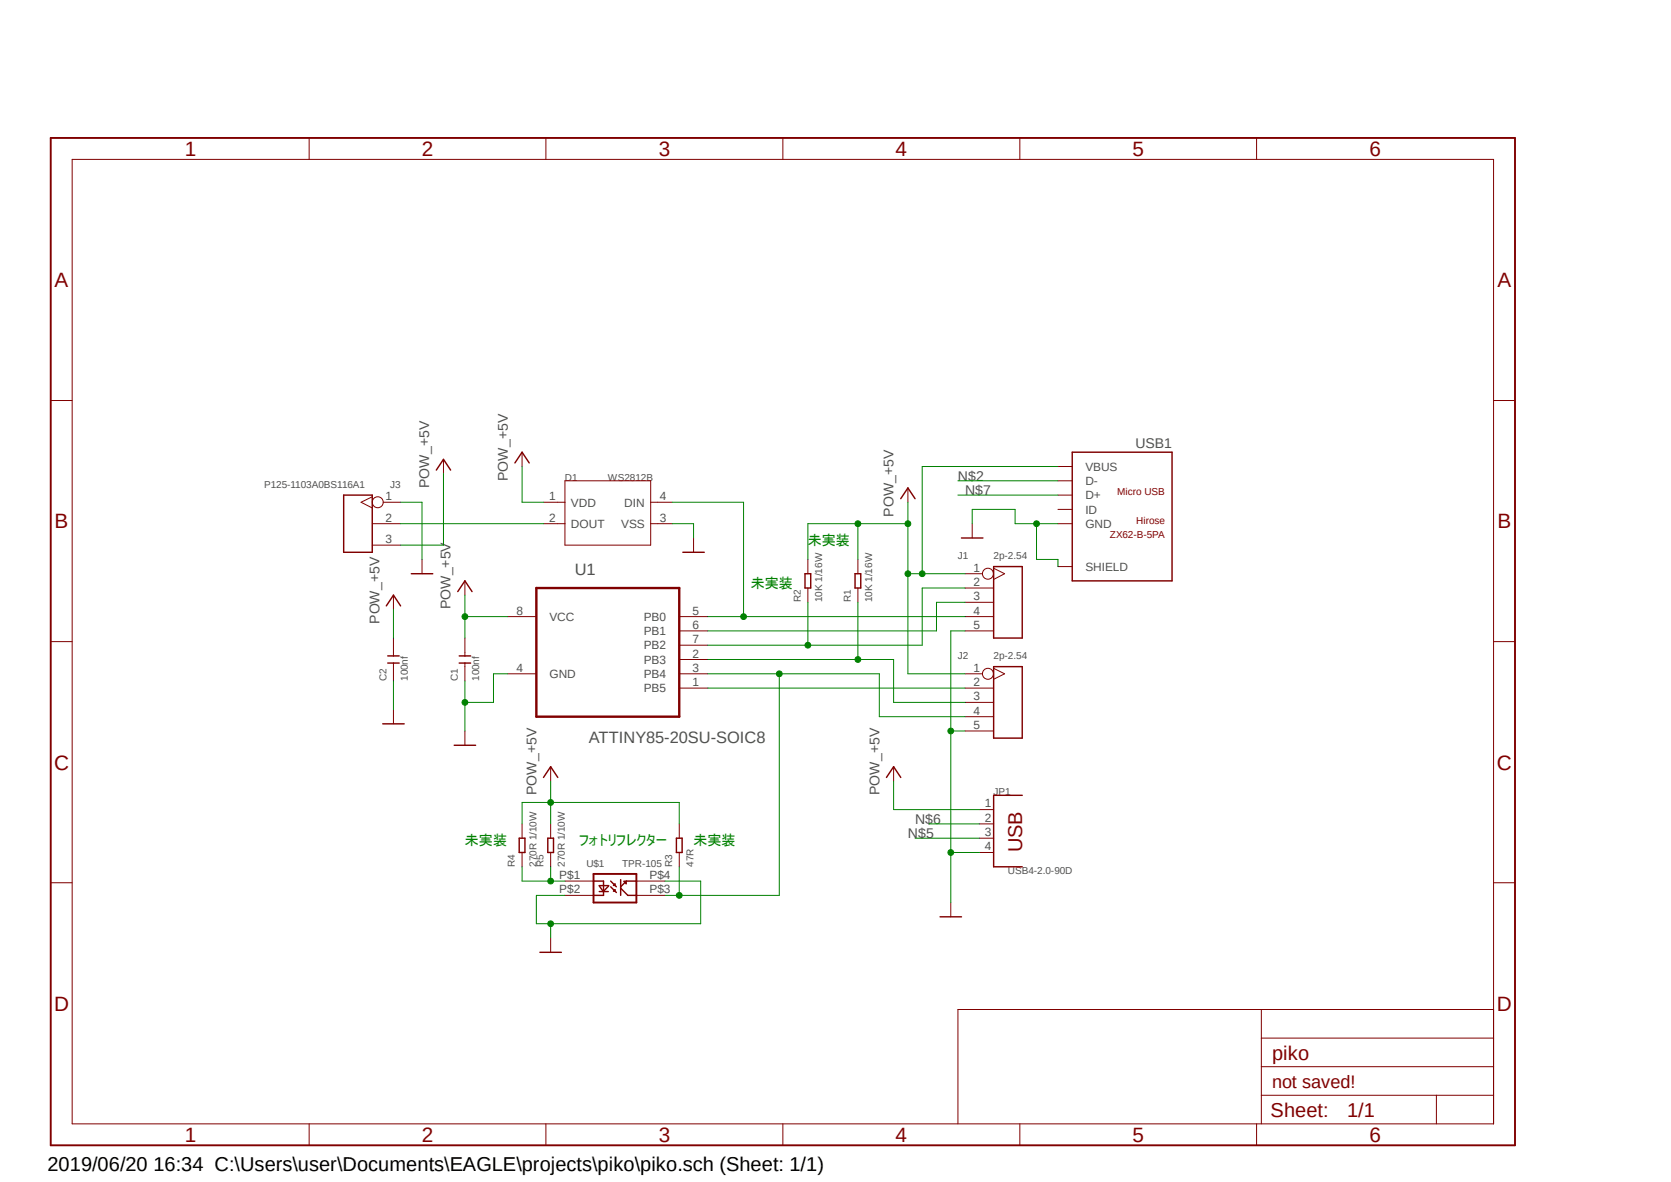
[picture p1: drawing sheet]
<svg xmlns="http://www.w3.org/2000/svg" width="297mm" height="210mm" viewBox="0 0 297 210" stroke-linecap="round" stroke-linejoin="round" font-family="sans-serif">
<path d="M8.4 24.2l261.2 179.9M269.6 24.2l-261.2 179.9" fill="none" stroke="#fff" stroke-width=".18"/>
<g fill="none" stroke="#800000" stroke-width=".18">
<path d="M12.8 28.3h252.7v171.4h-252.7zM54.9 24.5v3.8M97 24.5v3.8M139.1 24.5v3.8M181.3 24.5v3.8M223.4 24.5v3.8M9 71.2h3.8M265.5 71.2h3.8M66.2 93h5M66.2 96.9h5M66.2 88.3l-2 .9 2 1.1M68.1 89.2h3.1"/>
<path d="M75 99.4v2.5M78.8 81.6v2.6M92.8 80.3v2.6M96.6 89.2h3.8M96.6 93h3.8M100.4 85.4h15.3v11.5h-15.3zM115.7 89.2h3.8M115.7 93h3.8M123.3 95.6v2.5M143.6 99.4v2.5M152.5 99.4v2.5M161.4 86.7v2.5"/>
<path d="M172.8 93v2.6M188 93h2.6M188 85.4h2.6M188 82.9h2.6M188 88h2.6M188 90.5h2.6M9 114h3.8M69.9 105.7v2.6M69.9 113.4v3.1M69.9 117.8v3.2M82.6 103.2v2.5M82.6 113.4v3.1"/>
<path d="M82.6 117.8v3.2M90.3 109.6h5M90.3 119.7h5M120.7 109.6h5.1M120.7 119.7h5.1M120.7 112.1h5.1M120.7 114.6h5.1M120.7 117.2h5.1M143.6 104.5v2.5M152.5 104.5v2.5M171.5 109.6h5.1M171.5 119.7h3.1"/>
<path d="M171.5 112.1h5.1M171.5 101.9h3.1M171.5 104.5h5.1M171.5 107h5.1M176.6 101l2 .9-2 1.1M176.6 118.7l2 1-2 1M188 100.7h2.6M265.5 114h3.8M69.9 126.1v2.5M82.6 129.9v2.5M97.9 136.2v2.6M120.7 122.3h5.1"/>
<path d="M158.8 136.2v2.6M171.5 122.3h5.1M171.5 124.8h5.1M171.5 127.3h5.1M171.5 129.9h5.1M9 156.8h3.8M92.8 146.4v2.5M92.8 151.5v2.5M97.9 146.4v2.5M97.9 151.5v2.5M100.4 156.5h5.1M100.4 159.1h5.1"/>
<path d="M113.1 156.5h5.1M113.1 159.1h5.1M120.7 146.4v2.5M120.7 151.5v2.5M174.1 143.8h2.5M174.1 146.4h2.5M174.1 148.9h2.5M174.1 151.5h2.5M265.5 156.8h3.8M97.9 166.7v2.5M169 160.4v2.5M224.2 179.4v20.3"/>
<path d="M265.5 179.4h-95.2v20.3M54.9 199.7v3.8M97 199.7v3.8M139.1 199.7v3.8M181.3 199.7v3.8M223.4 199.7v3.8M224.2 194.6h41.3M224.2 189.5h41.3M224.2 184.4h41.3M255.3 194.6v5.1"/>
<circle cx="67.1" cy="89.2" r=".98"/>
<circle cx="175.6" cy="119.7" r=".98"/>
<circle cx="175.6" cy="101.9" r=".98"/>
</g>
<path d="M95.3 104.5h25.4v22.8h-25.4z" fill="none" stroke="#800000" stroke-width=".42"/>
<g fill="none" stroke="#800000" stroke-width=".25">
<path d="M61.1 88h5.1v10.1h-5.1zM77.6 83.5l1.2-1.9 1.3 1.9M91.5 82.3l1.3-2 1.3 2M121.4 98.1h3.8M160.1 88.6l1.3-1.9 1.2 1.9M170.9 95.6h3.8M190.6 80.3h17.7v22.9h-17.7zM68.7 107.7l1.2-2 1.3 2M68.9 117.8h2.1M68.9 116.5h2.1M73.1 101.9h3.8M81.4 105.1l1.2-1.9 1.3 1.9"/>
<path d="M81.6 117.8h2.1M81.6 116.5h2.1M143.1 101.9h1v2.6h-1zM152 101.9h1v2.6h-1zM176.6 100.7h5.1v12.7h-5.1zM176.6 118.4h5.1v12.7h-5.1zM68 128.6h3.8M80.7 132.4h3.8M96.6 138.1l1.3-1.9 1.2 1.9M157.6 138.1l1.2-1.9 1.3 1.9M92.3 148.9h1v2.6h-1zM97.4 148.9h1v2.6h-1z"/>
<path d="M105.5 156.5h1.8v2.6h-1.8M106.5 157.4h1.7M106.5 157.4l.7 1 1-1M106.5 158.4h1.6M108.5 156.5l1.1 1.1M108.5 157.6l1.1 1M109.3 157.1v.2h-.2zM109.3 158.1v.2h-.2zM110.3 156.3v2.8M110.3 157.8l1.3 1.3h1.5M110.9 156.6h.4v.4zM113.1 156.5h-1.8l-1 1.1"/>
<path d="M120.2 148.9h1v2.6h-1zM181.7 141.3h-5.1v12.7h5.1M96 169.2h3.8M167.1 162.9h3.8"/>
</g>
<path d="M9 24.5h260.3v179h-260.3zM105.5 155.3h7.6v5.1h-7.6z" fill="none" stroke="#800000" stroke-width=".34"/>
<path d="M161.4 89.2v30.5h10.1M163.9 101.9h7.6" fill="none" stroke="#008000" stroke-width=".18"/>
<circle cx="161.4" cy="101.9" r=".51" fill="#008000"/>
<g fill="none" stroke="#008000" stroke-width=".18">
<path d="M143.6 93h8.9M161.4 101.9h2.5"/>
<circle cx="161.4" cy="101.9" r=".51"/>
</g>
<circle cx="161.4" cy="93" r=".51" fill="#008000"/>
<g fill="none" stroke="#008000" stroke-width=".18">
<path d="M143.6 93v6.4M161.4 93h-8.9v6.4"/>
<circle cx="161.4" cy="93" r=".51"/>
</g>
<circle cx="152.5" cy="93" r=".51" fill="#008000"/>
<g fill="none" stroke="#008000" stroke-width=".18">
<path d="M163.9 82.9v19"/>
<circle cx="152.5" cy="93" r=".51"/>
</g>
<circle cx="163.9" cy="101.9" r=".51" fill="#008000"/>
<g fill="none" stroke="#008000" stroke-width=".18">
<path d="M163.9 82.9h24.1M82.6 105.7v7.7M82.6 109.6h7.7"/>
<circle cx="163.9" cy="101.9" r=".51"/>
</g>
<circle cx="82.6" cy="109.6" r=".51" fill="#008000"/>
<g fill="none" stroke="#008000" stroke-width=".18">
<path d="M97.9 138.8v7.6M97.9 142.6h22.8v3.8"/>
<circle cx="82.6" cy="109.6" r=".51"/>
</g>
<circle cx="97.9" cy="142.6" r=".51" fill="#008000"/>
<g fill="none" stroke="#008000" stroke-width=".18">
<path d="M78.8 84.2v12.7h-7.6M92.8 82.9v6.3h3.8M69.9 108.3v5.1M169 112.1v48.3M158.8 138.8v5h15.3M169 129.9h2.5M97.9 142.6h-5.1v3.8"/>
<circle cx="97.9" cy="142.6" r=".51"/>
</g>
<circle cx="169" cy="129.9" r=".51" fill="#008000"/>
<g fill="none" stroke="#008000" stroke-width=".18">
<path d="M169 112.1h2.5M169 151.5h5.1"/>
<circle cx="169" cy="129.9" r=".51"/>
</g>
<circle cx="169" cy="151.5" r=".51" fill="#008000"/>
<g fill="none" stroke="#008000" stroke-width=".18">
<path d="M82.6 121v8.9M82.6 124.8h5.1"/>
<circle cx="169" cy="151.5" r=".51"/>
</g>
<circle cx="82.6" cy="124.8" r=".51" fill="#008000"/>
<g fill="none" stroke="#008000" stroke-width=".18">
<path d="M90.3 119.7h-2.6v5.1M95.3 164.1h29.2M97.9 164.1v2.6"/>
<circle cx="82.6" cy="124.8" r=".51"/>
</g>
<circle cx="97.9" cy="164.1" r=".51" fill="#008000"/>
<g fill="none" stroke="#008000" stroke-width=".18">
<path d="M71.2 89.2h3.8v10.2M119.5 93h3.8v2.6M172.8 93v-2.5h7.6v2.5h7.6M184.2 93v6.4h3.8v1.3M69.9 121v5.1M100.4 159.1h-5.1v5M118.2 156.5h6.3v7.6"/>
<circle cx="97.9" cy="164.1" r=".51"/>
</g>
<circle cx="184.2" cy="93" r=".51" fill="#008000"/>
<g fill="none" stroke="#008000" stroke-width=".18">
<path d="M125.8 119.7h30.5v7.6h15.2M138.5 119.7v39.4h-17.8v-5.1"/>
<circle cx="184.2" cy="93" r=".51"/>
</g>
<circle cx="138.5" cy="119.7" r=".51" fill="#008000"/>
<g fill="none" stroke="#008000" stroke-width=".18">
<path d="M118.2 159.1h2.5"/>
<circle cx="138.5" cy="119.7" r=".51"/>
</g>
<circle cx="120.7" cy="159.1" r=".51" fill="#008000"/>
<g fill="none" stroke="#008000" stroke-width=".18">
<path d="M170.3 85.4h17.7M143.6 107v7.6M171.5 107h-5v5.1h-40.7M171.5 104.5h-7.6v10.1h-38.1M162.6 148.9h11.5"/>
<circle cx="120.7" cy="159.1" r=".51"/>
</g>
<circle cx="143.6" cy="114.6" r=".51" fill="#008000"/>
<g fill="none" stroke="#008000" stroke-width=".18">
<path d="M125.8 117.2h33v7.6h12.7M152.5 107v10.2M165.2 146.4h8.9"/>
<circle cx="143.6" cy="114.6" r=".51"/>
</g>
<circle cx="152.5" cy="117.2" r=".51" fill="#008000"/>
<g fill="none" stroke="#008000" stroke-width=".18">
<path d="M119.5 89.2h12.7v20.4h-6.4M170.3 88h17.7"/>
<circle cx="152.5" cy="117.2" r=".51"/>
</g>
<circle cx="132.2" cy="109.6" r=".51" fill="#008000"/>
<g fill="none" stroke="#008000" stroke-width=".18">
<path d="M71.2 93h25.4M132.2 109.6h39.3M125.8 122.3h45.7M92.8 154v2.5h7.6M97.9 154v2.5"/>
<circle cx="132.2" cy="109.6" r=".51"/>
</g>
<circle cx="97.9" cy="156.5" r=".51" fill="#008000"/>
<circle cx="97.9" cy="156.5" r=".51" fill="none" stroke="#008000" stroke-width=".18"/>
<g font-size="3.7" fill="#800000">
<text x="32.8" y="27.7">1</text>
<text x="75" y="27.7">2</text>
<text x="117.1" y="27.7">3</text>
<text x="159.2" y="27.7">4</text>
<text x="201.3" y="27.7">5</text>
<text x="243.4" y="27.7">6</text>
<text x="9.7" y="51.1">A</text>
<text x="266.1" y="51.1">A</text>
<text x="9.7" y="93.9">B</text>
<text x="266.1" y="93.9">B</text>
<text x="9.6" y="136.7">C</text>
<text x="266.1" y="136.7">C</text>
<text x="9.6" y="179.6">D</text>
<text x="266.1" y="179.6">D</text>
<text x="32.8" y="202.9">1</text>
<text x="75" y="202.9">2</text>
<text x="117.1" y="202.9">3</text>
<text x="159.2" y="202.9">4</text>
<text x="201.3" y="202.9">5</text>
<text x="243.4" y="202.9">6</text>
</g>
<g font-size="3.6" fill="#800000">
<text x="181.7" y="151.5" transform="rotate(-90 181.7 151.5)">USB</text>
<text x="226.1" y="188.3">piko</text>
<text x="225.8" y="198.5">Sheet:</text>
<text x="239.4" y="198.4">1/1</text>
</g>
<text font-size="3.6" x="8.4" y="208.1">2019/06/20 16:34 C:\Users\user\Documents\EAGLE\projects\piko\piko.sch (Sheet: 1/1)</text>
<text font-size="3.2" fill="#800000" x="226.1" y="193.3">not saved!</text>
<g font-size="2.9" fill="#505050">
<text x="102.1" y="102.2">U1</text>
<text x="104.6" y="132">ATTINY85-20SU-SOIC8</text>
</g>
<g font-size="2.5" fill="#505050">
<text x="201.8" y="79.6">USB1</text>
<text x="76.3" y="86.7" transform="rotate(-90 76.3 86.7)">POW_+5V</text>
<text x="90.3" y="85.4" transform="rotate(-90 90.3 85.4)">POW_+5V</text>
<text x="170.3" y="85.4">N$2</text>
<text x="171.5" y="88">N$7</text>
<text x="158.8" y="91.8" transform="rotate(-90 158.8 91.8)">POW_+5V</text>
<text x="67.4" y="110.8" transform="rotate(-90 67.4 110.8)">POW_+5V</text>
<text x="80.1" y="108.3" transform="rotate(-90 80.1 108.3)">POW_+5V</text>
<text x="95.3" y="141.3" transform="rotate(-90 95.3 141.3)">POW_+5V</text>
<text x="156.3" y="141.3" transform="rotate(-90 156.3 141.3)">POW_+5V</text>
<text x="161.4" y="148.9">N$5</text>
<text x="162.6" y="146.4">N$6</text>
</g>
<g font-size="2.5" fill="#008000">
<text x="143.6" y="96.9">未実装</text>
<text x="133.4" y="104.5">未実装</text>
<text x="82.6" y="150.2">未実装</text>
<text x="103" y="150.2">フォトリフレクター</text>
<text x="123.3" y="150.2">未実装</text>
</g>
<g font-size="2.1" fill="#505050">
<text x="192.9" y="83.7">VBUS</text>
<text x="68.5" y="88.9">1</text>
<text x="97.6" y="88.9">1</text>
<text x="117.3" y="88.9">4</text>
<text x="192.9" y="86.2">D-</text>
<text x="192.9" y="88.7">D+</text>
<text x="68.5" y="92.7">2</text>
<text x="97.6" y="92.7">2</text>
<text x="101.5" y="90">VDD</text>
<text x="101.5" y="93.8">DOUT</text>
<text x="110.4" y="93.8">VSS</text>
<text x="111" y="90">DIN</text>
<text x="117.3" y="92.7">3</text>
<text x="192.9" y="91.3">ID</text>
<text x="192.9" y="93.8">GND</text>
<text x="68.5" y="96.5">3</text>
<text x="173.1" y="101.6">1</text>
<text x="192.9" y="101.4">SHIELD</text>
<text x="173.1" y="104.1">2</text>
<text x="173.1" y="106.7">3</text>
<text x="91.8" y="109.2">8</text>
<text x="97.7" y="110.3">VCC</text>
<text x="114.4" y="110.3">PB0</text>
<text x="114.4" y="112.9">PB1</text>
<text x="123.1" y="109.2">5</text>
<text x="123.1" y="111.8">6</text>
<text x="173.1" y="109.2">4</text>
<text x="173.1" y="111.8">5</text>
<text x="91.8" y="119.4">4</text>
<text x="114.4" y="115.4">PB2</text>
<text x="114.4" y="117.9">PB3</text>
<text x="123.1" y="114.3">7</text>
<text x="123.1" y="116.8">2</text>
<text x="123.1" y="119.4">3</text>
<text x="173.1" y="119.4">1</text>
<text x="97.7" y="120.5">GND</text>
<text x="114.4" y="120.5">PB4</text>
<text x="114.4" y="123">PB5</text>
<text x="123.1" y="121.9">1</text>
<text x="173.1" y="121.9">2</text>
<text x="173.1" y="124.5">3</text>
<text x="173.1" y="127">4</text>
<text x="173.1" y="129.5">5</text>
<text x="175" y="143.5">1</text>
<text x="175" y="146">2</text>
<text x="175" y="148.5">3</text>
<text x="175" y="151.1">4</text>
<text x="99.4" y="156.2">P$1</text>
<text x="99.4" y="158.7">P$2</text>
<text x="115.4" y="156.2">P$4</text>
<text x="115.4" y="158.7">P$3</text>
</g>
<g font-size="1.8" fill="#505050">
<text x="46.9" y="86.7">P125-1103A0BS116A1</text>
<text x="69.3" y="86.7">J3</text>
<text x="100.4" y="85.4">D1</text>
<text x="108" y="85.4">WS2812B</text>
<text x="170.3" y="99.4">J1</text>
<text x="176.6" y="99.4">2p-2.54</text>
<text x="142.3" y="107" transform="rotate(-90 142.3 107)">R2</text>
<text x="146.1" y="107" transform="rotate(-90 146.1 107)">10K 1/16W</text>
<text x="151.2" y="107" transform="rotate(-90 151.2 107)">R1</text>
<text x="155" y="107" transform="rotate(-90 155 107)">10K 1/16W</text>
<text x="170.3" y="117.2">J2</text>
<text x="176.6" y="117.2">2p-2.54</text>
<text x="68.7" y="121" transform="rotate(-90 68.7 121)">C2</text>
<text x="72.5" y="121" transform="rotate(-90 72.5 121)">100nf</text>
<text x="81.4" y="121" transform="rotate(-90 81.4 121)">C1</text>
<text x="85.2" y="121" transform="rotate(-90 85.2 121)">100nf</text>
<text x="176.6" y="141.3">JP1</text>
<text x="91.5" y="154" transform="rotate(-90 91.5 154)">R4</text>
<text x="95.3" y="154" transform="rotate(-90 95.3 154)">270R 1/10W</text>
<text x="96.6" y="154" transform="rotate(-90 96.6 154)">R5</text>
<text x="100.4" y="154" transform="rotate(-90 100.4 154)">270R 1/10W</text>
<text x="104.2" y="154">U$1</text>
<text x="110.6" y="154">TPR-105</text>
<text x="119.5" y="154" transform="rotate(-90 119.5 154)">R3</text>
<text x="123.3" y="154" transform="rotate(-90 123.3 154)">47R</text>
<text x="179.2" y="155.3">USB4-2.0-90D</text>
</g>
<g font-size="1.8" fill="#800000">
<text x="198.5" y="88">Micro USB</text>
<text x="197.3" y="95.6">ZX62-B-5PA</text>
<text x="202" y="93">Hirose</text>
</g>
</svg>
